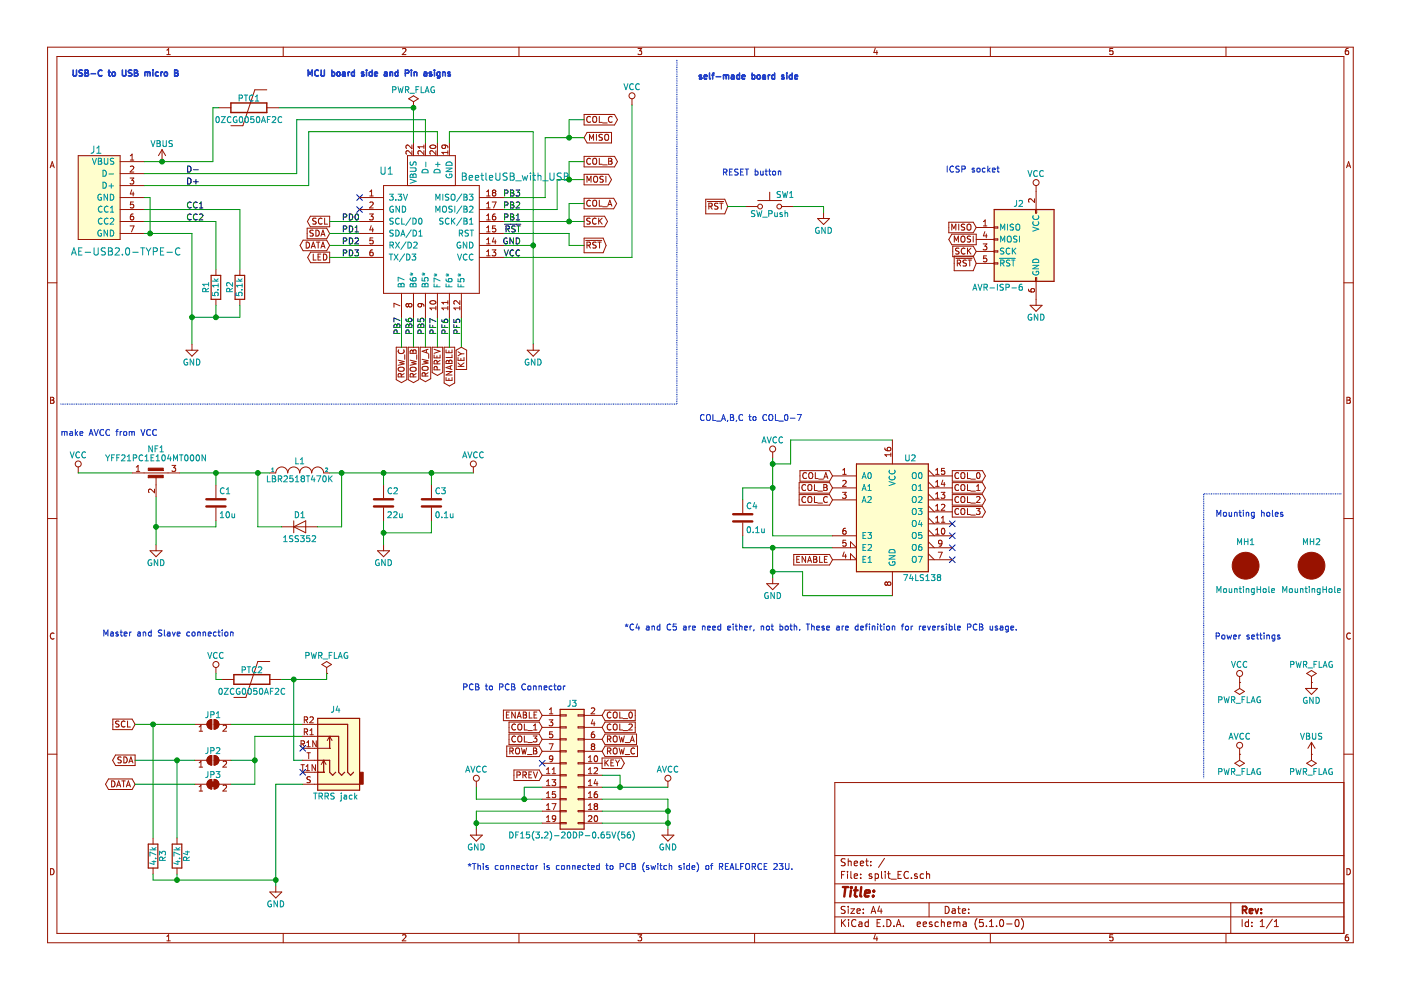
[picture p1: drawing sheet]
EESchema Schematic File Version 4
LIBS:split_RF-cache
EELAYER 29 0
EELAYER END
$Descr A4 11693 8268
encoding utf-8
Sheet 1 1
Title ""
Date ""
Rev ""
Comp ""
Comment1 ""
Comment2 ""
Comment3 ""
Comment4 ""
$EndDescr
$Comp
L power:GND #PWR06
U 1 1
P 1600 2875
F 0 "#PWR06" H 1600 2625 50  0001 C CNN
F 1 "GND" H 1600 2725 50  0000 C CNN
F 2 "" H 1600 2875 50  0001 C CNN
F 3 "" H 1600 2875 50  0001 C CNN
	1    1600 2875
	1    0    0    -1  
$EndComp
$Comp
L Device:R R1
U 1 1
P 1800 2400
F 0 "R1" V 1880 2400 50  0000 C CNN
F 1 "5.1k" V 1800 2400 50  0000 C CNN
F 2 "bsakatu_parts:R_SMD_0603_1608_HandSolder" V 1730 2400 50  0001 C CNN
F 3 "~" H 1800 2400 50  0001 C CNN
	1    1800 2400
	-1   0    0    1   
$EndComp
$Comp
L Connector_Generic:Conn_02x10_Odd_Even J3
U 1 1
P 4725 6375
F 0 "J3" H 4775 6875 50  0000 C CNN
F 1 "DF15(3.2)-20DP-0.65V(56)" H 4775 5775 50  0000 C CNN
F 2 "bsakatu_parts:DF15(3.2)-20DP-0.65V(56)_BracketLess" H 4725 6375 50  0001 C CNN
F 3 "~" H 4725 6375 50  0001 C CNN
	1    4725 6375
	1    0    0    -1  
$EndComp
NoConn ~ 4525 6375
Text GLabel 4525 5975 0    50   Input ~ 0
ENABLE
Text GLabel 4525 6075 0    50   Input ~ 0
COL_1
Text GLabel 4525 6175 0    50   Input ~ 0
COL_3
Text GLabel 5025 5975 2    50   Input ~ 0
COL_0
Text GLabel 5025 6075 2    50   Input ~ 0
COL_2
Text GLabel 5025 6175 2    50   Input ~ 0
ROW_A
Text GLabel 5025 6275 2    50   Input ~ 0
ROW_C
Text GLabel 4525 6275 0    50   Input ~ 0
ROW_B
Text GLabel 5025 6375 2    50   Output ~ 0
KEY
Text GLabel 4525 6475 0    50   Input ~ 0
PREV
Wire Wire Line
	5025 6475 5175 6475
Wire Wire Line
	5025 6575 5175 6575
Wire Wire Line
	5175 6575 5175 6475
Wire Wire Line
	4525 6575 4375 6575
Wire Wire Line
	4525 6675 4375 6675
Wire Wire Line
	4375 6675 4375 6575
$Comp
L power:GND #PWR022
U 1 1
P 5575 6925
F 0 "#PWR022" H 5575 6675 50  0001 C CNN
F 1 "GND" H 5575 6775 50  0000 C CNN
F 2 "" H 5575 6925 50  0001 C CNN
F 3 "" H 5575 6925 50  0001 C CNN
	1    5575 6925
	1    0    0    -1  
$EndComp
$Comp
L power:GND #PWR021
U 1 1
P 3975 6925
F 0 "#PWR021" H 3975 6675 50  0001 C CNN
F 1 "GND" H 3975 6775 50  0000 C CNN
F 2 "" H 3975 6925 50  0001 C CNN
F 3 "" H 3975 6925 50  0001 C CNN
	1    3975 6925
	1    0    0    -1  
$EndComp
Wire Wire Line
	4525 6775 3975 6775
Wire Wire Line
	3975 6775 3975 6875
Wire Wire Line
	4525 6875 3975 6875
Wire Wire Line
	5025 6675 5575 6675
Wire Wire Line
	5575 6675 5575 6775
Wire Wire Line
	5025 6775 5575 6775
Connection ~ 5575 6775
Wire Wire Line
	5575 6775 5575 6875
Wire Wire Line
	5025 6875 5575 6875
Text Notes 1500 650  2    50   ~ 10
USB-C to USB micro B
$Comp
L pspice:INDUCTOR L1
U 1 1
P 2500 3950
F 0 "L1" H 2500 4050 50  0000 C CNN
F 1 "LBR2518T470K" H 2500 3900 50  0000 C CNN
F 2 "bsakatu_parts:L_Yuden_LB-2518_HandSolder" H 2500 3950 50  0001 C CNN
F 3 "" H 2500 3950 50  0001 C CNN
	1    2500 3950
	1    0    0    -1  
$EndComp
$Comp
L Device:D D1
U 1 1
P 2500 4400
F 0 "D1" H 2500 4500 50  0000 C CNN
F 1 "1SS352" H 2500 4300 50  0000 C CNN
F 2 "bsakatu_parts:D_SOD-323_HandSoldering" H 2500 4400 50  0001 C CNN
F 3 "~" H 2500 4400 50  0001 C CNN
	1    2500 4400
	1    0    0    -1  
$EndComp
$Comp
L Device:C C1
U 1 1
P 1800 4200
F 0 "C1" H 1825 4300 50  0000 L CNN
F 1 "10u" H 1825 4100 50  0000 L CNN
F 2 "bsakatu_parts:C_1206_3216Metric_Pad1.42x1.75mm_HandSolder" H 1838 4050 50  0001 C CNN
F 3 "~" H 1800 4200 50  0001 C CNN
	1    1800 4200
	1    0    0    -1  
$EndComp
$Comp
L Device:EMI_Filter_C NF1
U 1 1
P 1300 4050
F 0 "NF1" H 1300 4350 50  0000 C CNN
F 1 "YFF21PC1E104MT000N" H 1300 4275 50  0000 C CNN
F 2 "bsakatu_parts:NF_YFF21_HandSoldering" V 1300 4050 50  0001 C CNN
F 3 "http://www.murata.com/~/media/webrenewal/support/library/catalog/products/emc/emifil/c31e.ashx?la=en-gb" V 1300 4050 50  0001 C CNN
	1    1300 4050
	1    0    0    -1  
$EndComp
Wire Wire Line
	2350 4400 2150 4400
$Comp
L Device:C C2
U 1 1
P 3200 4200
F 0 "C2" H 3225 4300 50  0000 L CNN
F 1 "22u" H 3225 4100 50  0000 L CNN
F 2 "bsakatu_parts:C_0805_2012Metric_Pad1.15x1.40mm_HandSolder" H 3238 4050 50  0001 C CNN
F 3 "~" H 3200 4200 50  0001 C CNN
	1    3200 4200
	1    0    0    -1  
$EndComp
$Comp
L power:GND #PWR012
U 1 1
P 3200 4550
F 0 "#PWR012" H 3200 4300 50  0001 C CNN
F 1 "GND" H 3200 4400 50  0000 C CNN
F 2 "" H 3200 4550 50  0001 C CNN
F 3 "" H 3200 4550 50  0001 C CNN
	1    3200 4550
	1    0    0    -1  
$EndComp
Wire Wire Line
	2650 4400 2850 4400
Text Notes 3775 650  2    50   ~ 10
MCU board side and Pin asigns
$Comp
L power:PWR_FLAG #FLG04
U 1 1
P 10950 5700
F 0 "#FLG04" H 10950 5775 50  0001 C CNN
F 1 "PWR_FLAG" H 10950 5850 50  0000 C CNN
F 2 "" H 10950 5700 50  0001 C CNN
F 3 "~" H 10950 5700 50  0001 C CNN
	1    10950 5700
	1    0    0    -1  
$EndComp
$Comp
L kbd_parts:AVCC #PWR020
U 1 1
P 5575 6575
F 0 "#PWR020" H 5575 6425 50  0001 C CNN
F 1 "AVCC" H 5575 6725 50  0000 C CNN
F 2 "" H 5575 6575 50  0001 C CNN
F 3 "" H 5575 6575 50  0001 C CNN
	1    5575 6575
	1    0    0    -1  
$EndComp
$Comp
L kbd_parts:AVCC #PWR019
U 1 1
P 3975 6575
F 0 "#PWR019" H 3975 6425 50  0001 C CNN
F 1 "AVCC" H 3975 6725 50  0000 C CNN
F 2 "" H 3975 6575 50  0001 C CNN
F 3 "" H 3975 6575 50  0001 C CNN
	1    3975 6575
	1    0    0    -1  
$EndComp
Wire Wire Line
	3975 6575 3975 6675
Wire Wire Line
	3975 6675 4375 6675
Wire Wire Line
	5175 6575 5575 6575
Connection ~ 5175 6575
Connection ~ 4375 6675
$Comp
L kbd_parts:AVCC #PWR010
U 1 1
P 3950 3950
F 0 "#PWR010" H 3950 3800 50  0001 C CNN
F 1 "AVCC" H 3950 4100 50  0000 C CNN
F 2 "" H 3950 3950 50  0001 C CNN
F 3 "" H 3950 3950 50  0001 C CNN
	1    3950 3950
	1    0    0    -1  
$EndComp
Wire Wire Line
	1800 4050 1800 3950
Wire Wire Line
	3200 4050 3200 3950
Connection ~ 3200 3950
Text Notes 4725 5775 2    50   ~ 0
PCB to PCB Connector
Text Notes 6625 7275 2    50   ~ 0
*This connector is connected to PCB (switch side) of REALFORCE 23U.
Wire Wire Line
	1800 4350 1800 4400
Wire Wire Line
	3200 4350 3200 4450
Wire Wire Line
	1800 3950 2150 3950
Wire Wire Line
	2750 3950 2850 3950
Wire Wire Line
	2150 3950 2150 4400
Connection ~ 2150 3950
Wire Wire Line
	2150 3950 2250 3950
Wire Wire Line
	2850 3950 2850 4400
Connection ~ 2850 3950
Wire Wire Line
	2850 3950 3200 3950
$Comp
L power:VCC #PWR09
U 1 1
P 650 3950
F 0 "#PWR09" H 650 3800 50  0001 C CNN
F 1 "VCC" H 650 4100 50  0000 C CNN
F 2 "" H 650 3950 50  0001 C CNN
F 3 "" H 650 3950 50  0001 C CNN
	1    650  3950
	1    0    0    -1  
$EndComp
$Comp
L Connector:AVR-ISP-6 J2
U 1 1
P 8550 2100
F 0 "J2" H 8550 2500 50  0000 L CNN
F 1 "AVR-ISP-6" H 8550 1800 50  0000 L CNN
F 2 "bsakatu_parts:Connector_AVR-ISP-6_6x1_Reversible" V 8300 2150 50  0001 C CNN
F 3 " ~" H 7275 1550 50  0001 C CNN
	1    8550 2100
	-1   0    0    -1  
$EndComp
$Comp
L power:VCC #PWR03
U 1 1
P 8650 1600
F 0 "#PWR03" H 8650 1450 50  0001 C CNN
F 1 "VCC" H 8650 1750 50  0000 C CNN
F 2 "" H 8650 1600 50  0001 C CNN
F 3 "" H 8650 1600 50  0001 C CNN
	1    8650 1600
	-1   0    0    -1  
$EndComp
$Comp
L power:GND #PWR05
U 1 1
P 8650 2500
F 0 "#PWR05" H 8650 2250 50  0001 C CNN
F 1 "GND" H 8650 2350 50  0000 C CNN
F 2 "" H 8650 2500 50  0001 C CNN
F 3 "" H 8650 2500 50  0001 C CNN
	1    8650 2500
	-1   0    0    -1  
$EndComp
Wire Wire Line
	3975 6875 3975 6925
Connection ~ 3975 6875
Wire Wire Line
	5575 6875 5575 6925
Connection ~ 5575 6875
Wire Wire Line
	650  3950 1100 3950
$Comp
L power:GND #PWR011
U 1 1
P 1300 4550
F 0 "#PWR011" H 1300 4300 50  0001 C CNN
F 1 "GND" H 1300 4400 50  0000 C CNN
F 2 "" H 1300 4550 50  0001 C CNN
F 3 "" H 1300 4550 50  0001 C CNN
	1    1300 4550
	1    0    0    -1  
$EndComp
Wire Wire Line
	1300 4150 1300 4400
Wire Wire Line
	1500 3950 1800 3950
Connection ~ 1800 3950
Text GLabel 6075 1725 0    50   Input ~ 0
~RST
$Comp
L power:GND #PWR04
U 1 1
P 6875 1775
F 0 "#PWR04" H 6875 1525 50  0001 C CNN
F 1 "GND" H 6875 1625 50  0000 C CNN
F 2 "" H 6875 1775 50  0001 C CNN
F 3 "" H 6875 1775 50  0001 C CNN
	1    6875 1775
	1    0    0    -1  
$EndComp
Wire Wire Line
	6875 1775 6875 1725
Text GLabel 6950 3975 0    50   Input ~ 0
COL_A
Text GLabel 6950 4075 0    50   Input ~ 0
COL_B
Text GLabel 6950 4175 0    50   Input ~ 0
COL_C
Text GLabel 7950 3975 2    50   Output ~ 0
COL_0
Text GLabel 7950 4075 2    50   Output ~ 0
COL_1
Text GLabel 7950 4175 2    50   Output ~ 0
COL_2
Text GLabel 7950 4275 2    50   Output ~ 0
COL_3
Text GLabel 6950 4675 0    50   Input ~ 0
ENABLE
$Comp
L power:GND #PWR013
U 1 1
P 6450 4825
F 0 "#PWR013" H 6450 4575 50  0001 C CNN
F 1 "GND" H 6450 4675 50  0000 C CNN
F 2 "" H 6450 4825 50  0001 C CNN
F 3 "" H 6450 4825 50  0001 C CNN
	1    6450 4825
	1    0    0    -1  
$EndComp
$Comp
L kbd_parts:AVCC #PWR08
U 1 1
P 6450 3825
F 0 "#PWR08" H 6450 3675 50  0001 C CNN
F 1 "AVCC" H 6450 3975 50  0000 C CNN
F 2 "" H 6450 3825 50  0001 C CNN
F 3 "" H 6450 3825 50  0001 C CNN
	1    6450 3825
	1    0    0    -1  
$EndComp
$Comp
L Device:C C4
U 1 1
P 6200 4325
F 0 "C4" H 6225 4425 50  0000 L CNN
F 1 "0.1u" H 6225 4225 50  0000 L CNN
F 2 "bsakatu_parts:C_0603_1608Metric_Pad1.05x0.95mm_HandSolder" H 6238 4175 50  0001 C CNN
F 3 "~" H 6200 4325 50  0001 C CNN
	1    6200 4325
	1    0    0    -1  
$EndComp
Wire Wire Line
	6200 4175 6200 4075
Wire Wire Line
	6200 4075 6450 4075
Wire Wire Line
	6200 4475 6200 4575
Wire Wire Line
	6950 4475 6450 4475
Wire Wire Line
	6450 4075 6450 4475
Wire Wire Line
	7450 4975 6700 4975
Wire Wire Line
	6200 4575 6450 4575
Wire Wire Line
	6450 4575 6450 4775
Connection ~ 6450 4575
Wire Wire Line
	6450 4575 6950 4575
Wire Wire Line
	6700 4775 6450 4775
Wire Wire Line
	6700 4775 6700 4975
Connection ~ 6450 4775
Wire Wire Line
	6450 4775 6450 4825
Wire Wire Line
	6450 4075 6450 3875
Connection ~ 6450 4075
Wire Wire Line
	6450 3875 6600 3875
Wire Wire Line
	6600 3875 6600 3675
Wire Wire Line
	6600 3675 7450 3675
Connection ~ 6450 3875
Wire Wire Line
	6450 3875 6450 3825
Text Notes 6675 675  2    50   ~ 10
self-made board side
Text Notes 6700 3525 2    50   ~ 0
COL_A,B,C to COL_0-7
Text Notes 8350 1450 2    50   ~ 0
ICSP socket
Text Notes 850  5325 0    50   ~ 0
Master and Slave connection
Text Notes 500  3650 0    50   ~ 0
make AVCC from VCC
Text Notes 6025 1475 0    50   ~ 0
RESET button
$Comp
L power:VCC #PWR014
U 1 1
P 1800 5625
F 0 "#PWR014" H 1800 5475 50  0001 C CNN
F 1 "VCC" H 1800 5775 50  0000 C CNN
F 2 "" H 1800 5625 50  0001 C CNN
F 3 "" H 1800 5625 50  0001 C CNN
	1    1800 5625
	-1   0    0    -1  
$EndComp
Text GLabel 8150 1900 0    50   Input ~ 0
MISO
Text GLabel 8150 2100 0    50   Input ~ 0
SCK
Text GLabel 8150 2200 0    50   Input ~ 0
~RST
Text GLabel 8150 2000 0    50   Output ~ 0
MOSI
NoConn ~ 7950 4475
NoConn ~ 7950 4575
NoConn ~ 7950 4675
$Comp
L Jumper:SolderJumper_2_Bridged JP3
U 1 1
P 1775 6550
F 0 "JP3" H 1775 6630 50  0000 C CNN
F 1 "SolderJumper_2_Open" H 1775 6450 50  0001 C CNN
F 2 "Jumper:SolderJumper-2_P1.3mm_Bridged_RoundedPad1.0x1.5mm" H 1775 6550 50  0001 C CNN
F 3 "~" H 1775 6550 50  0001 C CNN
	1    1775 6550
	1    0    0    -1  
$EndComp
$Comp
L Jumper:SolderJumper_2_Open JP1
U 1 1
P 1775 6050
F 0 "JP1" H 1775 6130 50  0000 C CNN
F 1 "SolderJumper_2_Open" H 1775 5950 50  0001 C CNN
F 2 "Jumper:SolderJumper-2_P1.3mm_Open_RoundedPad1.0x1.5mm" H 1775 6050 50  0001 C CNN
F 3 "~" H 1775 6050 50  0001 C CNN
	1    1775 6050
	1    0    0    -1  
$EndComp
$Comp
L Jumper:SolderJumper_2_Open JP2
U 1 1
P 1775 6350
F 0 "JP2" H 1775 6430 50  0000 C CNN
F 1 "SolderJumper_2_Open" H 1775 6250 50  0001 C CNN
F 2 "Jumper:SolderJumper-2_P1.3mm_Open_RoundedPad1.0x1.5mm" H 1775 6350 50  0001 C CNN
F 3 "~" H 1775 6350 50  0001 C CNN
	1    1775 6350
	1    0    0    -1  
$EndComp
$Comp
L Device:R R3
U 1 1
P 1275 7150
F 0 "R3" V 1355 7150 50  0000 C CNN
F 1 "4.7k" V 1275 7150 50  0000 C CNN
F 2 "bsakatu_parts:R_SMD_0603_1608_HandSolder" V 1205 7150 50  0001 C CNN
F 3 "~" H 1275 7150 50  0001 C CNN
	1    1275 7150
	1    0    0    -1  
$EndComp
Text GLabel 1125 6550 0    50   BiDi ~ 0
DATA
Text GLabel 1125 6350 0    50   Output ~ 0
SDA
Text GLabel 1125 6050 0    50   Input ~ 0
SCL
Wire Wire Line
	1125 6550 1625 6550
Wire Wire Line
	2125 6350 2125 6150
Wire Wire Line
	2125 6150 2525 6150
Wire Wire Line
	1925 6350 2125 6350
$Comp
L Device:R R4
U 1 1
P 1475 7150
F 0 "R4" V 1555 7150 50  0000 C CNN
F 1 "4.7k" V 1475 7150 50  0000 C CNN
F 2 "bsakatu_parts:R_SMD_0603_1608_HandSolder" V 1405 7150 50  0001 C CNN
F 3 "~" H 1475 7150 50  0001 C CNN
	1    1475 7150
	1    0    0    -1  
$EndComp
Wire Wire Line
	1275 7350 1475 7350
Wire Wire Line
	1475 7350 1475 7300
Wire Wire Line
	1275 7350 1275 7300
$Comp
L Device:R R2
U 1 1
P 2000 2400
F 0 "R2" V 2080 2400 50  0000 C CNN
F 1 "5.1k" V 2000 2400 50  0000 C CNN
F 2 "bsakatu_parts:R_SMD_0603_1608_HandSolder" V 1930 2400 50  0001 C CNN
F 3 "~" H 2000 2400 50  0001 C CNN
	1    2000 2400
	-1   0    0    1   
$EndComp
Wire Wire Line
	1925 6050 2525 6050
Wire Wire Line
	1925 6550 2125 6550
Wire Wire Line
	2125 6550 2125 6350
Connection ~ 2125 6350
$Comp
L power:GND #PWR023
U 1 1
P 2300 7400
F 0 "#PWR023" H 2300 7150 50  0001 C CNN
F 1 "GND" H 2300 7250 50  0000 C CNN
F 2 "" H 2300 7400 50  0001 C CNN
F 3 "" H 2300 7400 50  0001 C CNN
	1    2300 7400
	1    0    0    -1  
$EndComp
Connection ~ 1475 7350
$Comp
L keyboard_parts:PTC PTC2
U 1 1
P 2100 5675
F 0 "PTC2" H 2100 5755 50  0000 C CNN
F 1 "0ZCG0050AF2C" H 2100 5575 50  0000 C CNN
F 2 "bsakatu_parts:PTC_0ZCG_1812_4532" V 2100 5675 60  0001 C CNN
F 3 "" V 2100 5675 60  0000 C CNN
	1    2100 5675
	1    0    0    -1  
$EndComp
Wire Wire Line
	2450 5675 2350 5675
Wire Wire Line
	3200 3950 3600 3950
$Comp
L Device:C C3
U 1 1
P 3600 4200
F 0 "C3" H 3625 4300 50  0000 L CNN
F 1 "0.1u" H 3625 4100 50  0000 L CNN
F 2 "bsakatu_parts:C_0603_1608Metric_Pad1.05x0.95mm_HandSolder" H 3638 4050 50  0001 C CNN
F 3 "~" H 3600 4200 50  0001 C CNN
	1    3600 4200
	1    0    0    -1  
$EndComp
Wire Wire Line
	3600 3950 3600 4050
Connection ~ 3600 3950
Wire Wire Line
	3600 4350 3600 4450
Wire Wire Line
	3600 4450 3200 4450
Connection ~ 3200 4450
Wire Wire Line
	3200 4450 3200 4550
Wire Wire Line
	1800 4400 1300 4400
Connection ~ 1300 4400
Wire Wire Line
	1300 4400 1300 4550
$Comp
L kbd_parts:AE-USB2.0-TYPE-C J1
U 1 1
P 1050 1500
F 0 "J1" H 800 1750 60  0000 C CNN
F 1 "AE-USB2.0-TYPE-C" H 1050 900 60  0000 C CNN
F 2 "bsakatu_parts:USB_C_AE-USB2.0-TYPE-C_soldered_with_L-shape-PinHeader" H 1000 1500 60  0001 C CNN
F 3 "" H 1000 1500 60  0000 C CNN
	1    1050 1500
	1    0    0    -1  
$EndComp
Wire Wire Line
	1200 1650 1250 1650
Wire Wire Line
	1250 1650 1250 1950
Wire Wire Line
	1250 1950 1200 1950
Connection ~ 1250 1950
Wire Wire Line
	1600 1950 1250 1950
Wire Wire Line
	2000 2550 2000 2650
Connection ~ 1600 2650
Wire Wire Line
	1800 2550 1800 2650
Wire Wire Line
	1600 1950 1600 2650
Text Label 1550 1550 0    50   ~ 0
D+
Text Label 1550 1450 0    50   ~ 0
D-
Text Label 1550 1750 0    50   ~ 0
CC1
Text Label 1550 1850 0    50   ~ 0
CC2
Wire Wire Line
	1125 6050 1275 6050
Wire Wire Line
	1125 6350 1475 6350
Connection ~ 1275 6050
Wire Wire Line
	1275 6050 1625 6050
Connection ~ 1475 6350
Wire Wire Line
	1475 6350 1625 6350
Wire Wire Line
	1850 5675 1800 5675
Wire Wire Line
	1800 5675 1800 5625
Text Notes 8500 5275 2    50   ~ 0
*C4 and C5 are need either, not both. These are definition for reversible PCB usage.
Text Notes 10725 4325 2    50   ~ 0
Mounting holes
$Comp
L kbd_parts:MountingHole MH1
U 1 1
P 10400 4725
F 0 "MH1" H 10400 4925 50  0000 C CNN
F 1 "MountingHole" H 10400 4525 50  0000 C CNN
F 2 "MountingHole:MountingHole_2.2mm_M2" H 10400 4725 50  0001 C CNN
F 3 "" H 10400 4725 50  0001 C CNN
	1    10400 4725
	1    0    0    -1  
$EndComp
$Comp
L kbd_parts:MountingHole MH2
U 1 1
P 10950 4725
F 0 "MH2" H 10950 4925 50  0000 C CNN
F 1 "MountingHole" H 10950 4525 50  0000 C CNN
F 2 "MountingHole:MountingHole_2.2mm_M2" H 10950 4725 50  0001 C CNN
F 3 "" H 10950 4725 50  0001 C CNN
	1    10950 4725
	1    0    0    -1  
$EndComp
NoConn ~ 3000 1650
Wire Wire Line
	3600 3950 3950 3950
$Comp
L power:GND #PWR016
U 1 1
P 10950 5700
F 0 "#PWR016" H 10950 5450 50  0001 C CNN
F 1 "GND" H 10950 5550 50  0000 C CNN
F 2 "" H 10950 5700 50  0001 C CNN
F 3 "" H 10950 5700 50  0001 C CNN
	1    10950 5700
	1    0    0    -1  
$EndComp
$Comp
L power:PWR_FLAG #FLG03
U 1 1
P 10350 5700
F 0 "#FLG03" H 10350 5775 50  0001 C CNN
F 1 "PWR_FLAG" H 10350 5850 50  0000 C CNN
F 2 "" H 10350 5700 50  0001 C CNN
F 3 "~" H 10350 5700 50  0001 C CNN
	1    10350 5700
	-1   0    0    1   
$EndComp
$Comp
L power:VCC #PWR015
U 1 1
P 10350 5700
F 0 "#PWR015" H 10350 5550 50  0001 C CNN
F 1 "VCC" H 10350 5850 50  0000 C CNN
F 2 "" H 10350 5700 50  0001 C CNN
F 3 "" H 10350 5700 50  0001 C CNN
	1    10350 5700
	-1   0    0    -1  
$EndComp
$Comp
L kbd_parts:AVCC #PWR017
U 1 1
P 10350 6300
F 0 "#PWR017" H 10350 6150 50  0001 C CNN
F 1 "AVCC" H 10350 6450 50  0000 C CNN
F 2 "" H 10350 6300 50  0001 C CNN
F 3 "" H 10350 6300 50  0001 C CNN
	1    10350 6300
	1    0    0    -1  
$EndComp
$Comp
L power:PWR_FLAG #FLG05
U 1 1
P 10350 6300
F 0 "#FLG05" H 10350 6375 50  0001 C CNN
F 1 "PWR_FLAG" H 10350 6450 50  0000 C CNN
F 2 "" H 10350 6300 50  0001 C CNN
F 3 "~" H 10350 6300 50  0001 C CNN
	1    10350 6300
	-1   0    0    1   
$EndComp
Text Notes 10700 5350 2    50   ~ 0
Power settings
Text Label 2850 1950 0    50   ~ 0
PD1
Text GLabel 2750 1950 0    50   Input ~ 0
SDA
Wire Wire Line
	2750 1950 3000 1950
Text Label 2850 1850 0    50   ~ 0
PD0
Text GLabel 2750 1850 0    50   Output ~ 0
SCL
Wire Wire Line
	2750 1850 3000 1850
Text Label 2850 2050 0    50   ~ 0
PD2
Wire Wire Line
	2750 2050 3000 2050
Text GLabel 2750 2150 0    50   Output ~ 0
LED
Text Label 2850 2150 0    50   ~ 0
PD3
Wire Wire Line
	2750 2150 3000 2150
Text Label 4350 1850 2    50   ~ 0
PB1
Text Label 4350 1650 2    50   ~ 0
PB3
Text Label 4350 1750 2    50   ~ 0
PB2
Text GLabel 4875 1350 2    50   Output ~ 0
COL_B
Text GLabel 4875 1000 2    50   Output ~ 0
COL_C
Text GLabel 4875 1500 2    50   Output ~ 0
MOSI
Text GLabel 4875 1150 2    50   Input ~ 0
MISO
Text GLabel 4875 1700 2    50   Output ~ 0
COL_A
Text GLabel 4875 1850 2    50   Output ~ 0
SCK
Text Label 4350 1950 2    50   ~ 0
~RST
Text GLabel 4875 2050 2    50   Output ~ 0
~RST
Text Label 4350 2150 2    50   ~ 0
VCC
Text Label 4350 2050 2    50   ~ 0
GND
$Comp
L power:VCC #PWR01
U 1 1
P 5275 875
F 0 "#PWR01" H 5275 725 50  0001 C CNN
F 1 "VCC" H 5275 1025 50  0000 C CNN
F 2 "" H 5275 875 50  0001 C CNN
F 3 "" H 5275 875 50  0001 C CNN
	1    5275 875 
	1    0    0    -1  
$EndComp
$Comp
L power:GND #PWR07
U 1 1
P 4450 2875
F 0 "#PWR07" H 4450 2625 50  0001 C CNN
F 1 "GND" H 4450 2725 50  0000 C CNN
F 2 "" H 4450 2875 50  0001 C CNN
F 3 "" H 4450 2875 50  0001 C CNN
	1    4450 2875
	1    0    0    -1  
$EndComp
Text GLabel 3850 2900 3    50   Input ~ 0
KEY
Text Label 3850 2800 1    50   ~ 0
PF5
Wire Wire Line
	3850 2900 3850 2650
Text GLabel 3750 2900 3    50   Output ~ 0
ENABLE
Text Label 3750 2800 1    50   ~ 0
PF6
Wire Wire Line
	3750 2900 3750 2650
Text Label 3650 2800 1    50   ~ 0
PF7
Wire Wire Line
	3650 2900 3650 2650
Text GLabel 3650 2900 3    50   Output ~ 0
PREV
Text Label 3550 2800 1    50   ~ 0
PB5
Wire Wire Line
	3550 2900 3550 2650
Text GLabel 3550 2900 3    50   Output ~ 0
ROW_A
Text Label 3450 2800 1    50   ~ 0
PB6
Wire Wire Line
	3450 2900 3450 2650
Text GLabel 3450 2900 3    50   Output ~ 0
ROW_B
Text Label 3350 2800 1    50   ~ 0
PB7
Text GLabel 3350 2900 3    50   Output ~ 0
ROW_C
Wire Wire Line
	3350 2650 3350 2900
Wire Wire Line
	4200 2050 4450 2050
Text GLabel 2750 2050 0    50   BiDi ~ 0
DATA
NoConn ~ 3000 1750
$Comp
L Switch:SW_Push SW1
U 1 1
P 6425 1725
F 0 "SW1" H 6475 1825 50  0000 L CNN
F 1 "SW_Push" H 6425 1665 50  0000 C CNN
F 2 "bsakatu_parts:SW_SPST_4.4x1.8x3.8mm_plastic-pin" H 6425 1925 50  0001 C CNN
F 3 "" H 6425 1925 50  0001 C CNN
	1    6425 1725
	1    0    0    -1  
$EndComp
Wire Wire Line
	2300 6550 2300 7350
Wire Wire Line
	1275 6050 1275 7000
Wire Wire Line
	1475 6350 1475 7000
Wire Wire Line
	1475 7350 2300 7350
Connection ~ 2300 7350
Wire Wire Line
	2300 7350 2300 7400
Wire Wire Line
	2450 5675 2450 6350
Wire Wire Line
	2450 6350 2525 6350
$Comp
L kbd_parts:AudioJack_TRRS_SwitchTR1 J4
U 1 1
P 2800 6400
F 0 "J4" H 2800 6875 50  0000 C CNN
F 1 "TRRS jack" H 2800 6150 50  0000 C CNN
F 2 "bsakatu_parts:Jack_3.5mm_CUI_SJ-43504-SMT_Horizontal" H 2750 6550 50  0001 C CNN
F 3 "~" H 2750 6550 50  0001 C CNN
	1    2800 6400
	1    0    0    -1  
$EndComp
Wire Wire Line
	2525 6550 2300 6550
NoConn ~ 2525 6250
NoConn ~ 2525 6450
Wire Wire Line
	2000 1750 2000 2250
Wire Wire Line
	1800 1850 1800 2250
Connection ~ 1800 2650
Wire Wire Line
	1600 2650 1800 2650
Wire Wire Line
	1200 1850 1800 1850
Wire Wire Line
	1200 1750 2000 1750
Wire Wire Line
	1800 2650 2000 2650
Wire Wire Line
	3450 900  3450 1200
Wire Wire Line
	3550 1000 3550 1200
Wire Wire Line
	3650 1100 3650 1200
Wire Wire Line
	3750 1200 3750 1100
Wire Wire Line
	3750 1100 4450 1100
Wire Wire Line
	4450 1100 4450 2050
Connection ~ 4450 2050
Wire Wire Line
	1600 2650 1600 2875
Wire Notes Line
	5650 500  5650 3375
Wire Notes Line
	5650 3375 500  3375
Wire Wire Line
	6075 1725 6225 1725
Wire Wire Line
	6625 1725 6875 1725
Wire Notes Line
	11200 4125 10050 4125
Wire Notes Line
	10050 4125 10050 6500
$Comp
L keyboard_parts:PTC PTC1
U 1 1
P 2075 900
F 0 "PTC1" H 2075 980 50  0000 C CNN
F 1 "0ZCG0050AF2C" H 2075 800 50  0000 C CNN
F 2 "bsakatu_parts:PTC_0ZCG_1812_4532" V 2075 900 60  0001 C CNN
F 3 "" V 2075 900 60  0000 C CNN
	1    2075 900 
	1    0    0    -1  
$EndComp
Wire Wire Line
	3450 900  2325 900 
Wire Wire Line
	1775 1350 1775 900 
Wire Wire Line
	1775 900  1825 900 
Wire Wire Line
	3550 1000 2475 1000
Wire Wire Line
	2475 1450 1200 1450
Wire Wire Line
	2475 1000 2475 1450
Wire Wire Line
	2575 1550 2575 1100
Wire Wire Line
	1200 1550 2575 1550
Wire Wire Line
	2575 1100 3650 1100
Wire Wire Line
	4450 2050 4450 2875
Wire Wire Line
	4650 1750 4650 1500
Wire Wire Line
	4550 1650 4550 1150
Wire Wire Line
	4200 1650 4550 1650
Wire Wire Line
	4200 1750 4650 1750
Wire Wire Line
	4200 1850 4750 1850
Wire Wire Line
	4750 1850 4750 1700
Connection ~ 4750 1850
Wire Wire Line
	4750 1850 4875 1850
Wire Wire Line
	4750 1700 4875 1700
Wire Wire Line
	4650 1500 4750 1500
Wire Wire Line
	4750 1500 4750 1350
Connection ~ 4750 1500
Wire Wire Line
	4750 1500 4875 1500
Wire Wire Line
	4750 1350 4875 1350
Wire Wire Line
	4550 1150 4750 1150
Wire Wire Line
	4750 1150 4750 1000
Connection ~ 4750 1150
Wire Wire Line
	4750 1150 4875 1150
Wire Wire Line
	4750 1000 4875 1000
Wire Wire Line
	4750 1950 4750 2050
Wire Wire Line
	4750 2050 4875 2050
Wire Wire Line
	4200 1950 4750 1950
Wire Wire Line
	5275 2150 5275 875 
Wire Wire Line
	4200 2150 5275 2150
$Comp
L 74xx:74LS138 U2
U 1 1
P 7450 4275
F 0 "U2" H 7600 4725 50  0000 C CNN
F 1 "74LS138" H 7700 3725 50  0000 C CNN
F 2 "Package_SO:SOIC-16_3.9x9.9mm_P1.27mm" H 7450 4275 50  0001 C CNN
F 3 "" H 7450 4275 50  0001 C CNN
	1    7450 4275
	1    0    0    -1  
$EndComp
NoConn ~ 7950 4375
$Comp
L power:PWR_FLAG #FLG01
U 1 1
P 3450 900
F 0 "#FLG01" H 3450 975 50  0001 C CNN
F 1 "PWR_FLAG" H 3450 1050 50  0000 C CNN
F 2 "" H 3450 900 50  0001 C CNN
F 3 "~" H 3450 900 50  0001 C CNN
	1    3450 900 
	1    0    0    -1  
$EndComp
Connection ~ 3450 900 
Wire Wire Line
	1200 1350 1350 1350
$Comp
L kbd_parts:BeetleUSB_with_USB U1
U 1 1
P 3600 2150
F 0 "U1" H 3225 2875 60  0000 C CNN
F 1 "BeetleUSB_with_USB" H 4300 2825 60  0000 C CNN
F 2 "bsakatu_parts:Module_BeetleUSB_soldered_with_L-shape-PinHeader_Reverse" H 3250 2650 60  0001 C CNN
F 3 "" H 3250 2650 60  0000 C CNN
	1    3600 2150
	1    0    0    -1  
$EndComp
$Comp
L power:VBUS #PWR02
U 1 1
P 1350 1350
F 0 "#PWR02" H 1350 1200 50  0001 C CNN
F 1 "VBUS" H 1350 1500 50  0000 C CNN
F 2 "" H 1350 1350 50  0001 C CNN
F 3 "" H 1350 1350 50  0001 C CNN
	1    1350 1350
	1    0    0    -1  
$EndComp
Connection ~ 1350 1350
Wire Wire Line
	1350 1350 1775 1350
$Comp
L power:PWR_FLAG #FLG02
U 1 1
P 2725 5625
F 0 "#FLG02" H 2725 5700 50  0001 C CNN
F 1 "PWR_FLAG" H 2725 5775 50  0000 C CNN
F 2 "" H 2725 5625 50  0001 C CNN
F 3 "~" H 2725 5625 50  0001 C CNN
	1    2725 5625
	1    0    0    -1  
$EndComp
Wire Wire Line
	2725 5625 2725 5675
Wire Wire Line
	2725 5675 2450 5675
Connection ~ 2450 5675
$Comp
L power:PWR_FLAG #FLG06
U 1 1
P 10950 6300
F 0 "#FLG06" H 10950 6375 50  0001 C CNN
F 1 "PWR_FLAG" H 10950 6450 50  0000 C CNN
F 2 "" H 10950 6300 50  0001 C CNN
F 3 "~" H 10950 6300 50  0001 C CNN
	1    10950 6300
	-1   0    0    1   
$EndComp
$Comp
L power:VBUS #PWR018
U 1 1
P 10950 6300
F 0 "#PWR018" H 10950 6150 50  0001 C CNN
F 1 "VBUS" H 10950 6450 50  0000 C CNN
F 2 "" H 10950 6300 50  0001 C CNN
F 3 "" H 10950 6300 50  0001 C CNN
	1    10950 6300
	1    0    0    -1  
$EndComp
$EndSCHEMATC
